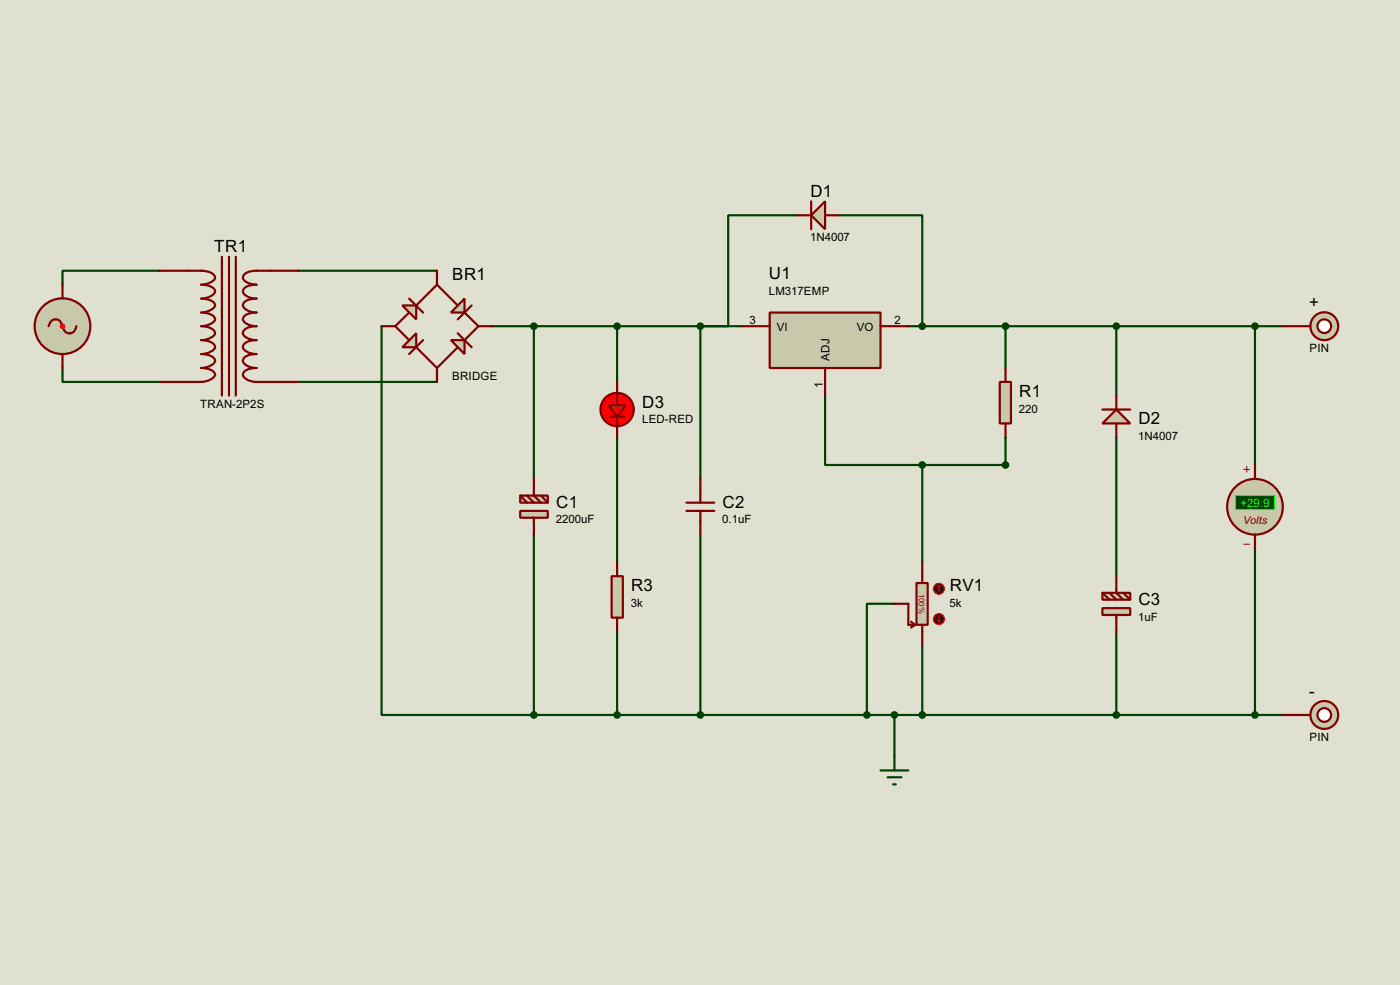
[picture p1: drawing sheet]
<svg xmlns="http://www.w3.org/2000/svg" width="256mm" height="180mm" viewBox="0 0 256 180" stroke-linecap="round" stroke-linejoin="round" font-family="sans-serif">
<path d="M0 0h256.5v180.3h-256.5z" fill="#e0e0d0"/>
<g fill="none" stroke="#004000" stroke-width=".4">
<path d="M146.1 39.4h-12.7v20.3h-5.1v28M153.7 39.4h15.3v20.3M29.3 49.6h-17.8v2.5M54.7 49.6h25.4M69.9 59.7v71.2h27.9M90.2 59.7h45.7M97.8 59.7v28M113.1 59.7v10.2M166.4 59.7h68.6M184.2 59.7v7.7M204.5 59.7v12.7M229.9 59.7v25.4"/>
<path d="M11.5 67.4v2.5h17.8M54.7 69.9h25.4M151.2 72.4v12.7h17.8M97.8 97.8v33.1M113.1 80.1v22.8M128.3 97.8v33.1M169 85.1v17.8M184.2 80.1v5h-15.2M204.5 80.1v25.4M113.1 115.6v15.3M163.9 110.5h-5.1v20.4M169 118.2v12.7"/>
<path d="M204.5 115.6v15.3M229.9 100.4v30.5M97.8 130.9h137.2M163.9 130.9v7.6"/>
</g>
<path d="M29.3 49.6h7.6a3.1 3.1 0 0 1 2.4 .9 .88 .88 0 0 1-.7 1.2l-1.1 .3-.6 .1a3.2 3.2 0 0 1 2.4 .9 .9 .9 0 0 1-.7 1.2l-1.1 .4-.6 .1a3.2 3.2 0 0 1 2.4 .8 .89 .89 0 0 1-.7 1.2l-1.1 .4-.6 .1a3.2 3.2 0 0 1 2.4 .9 .86 .86 0 0 1-.7 1.2l-1.1 .3-.6 .1a2.33 2.33 0 0 1 2.5 1.3 2.68 2.68 0 0 1-2.5 1.3 3.1 3.1 0 0 1 2.4 .9 .88 .88 0 0 1-.7 1.2l-1.1 .3-.6 .1a3.2 3.2 0 0 1 2.4 .9 .9 .9 0 0 1-.7 1.2l-1.1 .4-.6 .1a3.2 3.2 0 0 1 2.4 .8 .89 .89 0 0 1-.7 1.2l-1.1 .4-.6 .1h-7.6M40.7 47v25.4M42 47v25.4M43.2 47v25.4M54.7 49.6h-7.7a2.77 2.77 0 0 0-2.4 .9 .9 .9 0 0 0 .6 1.2l1.1 .3 .7 .1a2.84 2.84 0 0 0-2.4 .9 .93 .93 0 0 0 .6 1.2l1.1 .4 .7 .1a2.84 2.84 0 0 0-2.4 .8 .91 .91 0 0 0 .6 1.2l1.1 .4 .7 .1a2.84 2.84 0 0 0-2.4 .9 .88 .88 0 0 0 .6 1.2l1.1 .3 .7 .1a2.8 2.8 0 0 0-2.4 .9 .89 .89 0 0 0 .6 1.2l1.1 .4 .7 .1a2.77 2.77 0 0 0-2.4 .9 .9 .9 0 0 0 .6 1.2l1.1 .3 .7 .1a2.84 2.84 0 0 0-2.4 .9 .93 .93 0 0 0 .6 1.2l1.1 .4 .7 .1a2.84 2.84 0 0 0-2.4 .8 .91 .91 0 0 0 .6 1.2l1.1 .4 .7 .1h7.7" fill="none" stroke="#800000" stroke-width=".4"/>
<path d="M82.6 62.3h2.5v2.5z" fill="#c8c8aa" stroke="#800000" stroke-width=".4"/>
<path d="M75 54.7l2.5 2.5M75 57.2l-2.6 2.5 2.6 2.6M76.3 55.9l3.8-3.8 3.8 3.8M85.1 57.2l2.6 2.5-2.6 2.6M86.4 55.9l-2.5 2.6M76.3 63.6l3.8 3.8 3.8-3.8M77.5 62.3l-2.5 2.5M83.9 61l2.5 2.6" fill="none" stroke="#800000" stroke-width=".4"/>
<g fill="#c8c8aa" stroke="#800000" stroke-width=".4">
<path d="M85.1 54.7v2.5h-2.5z"/>
<path d="M73.7 55.9h2.6v2.6z"/>
<path d="M73.7 63.6l2.6-2.6v2.6z"/>
</g>
<path d="M69.9 59.7h2.5M80.1 49.6v2.5M87.7 59.7h2.5M80.1 67.4v2.5" fill="none" stroke="#800000" stroke-width=".4"/>
<path d="M183.2 69.9h2v7.6h-2z" fill="#c8c8aa" stroke="#800000" stroke-width=".4"/>
<path d="M184.2 67.4v2.5M184.2 77.5v2.6" fill="none" stroke="#800000" stroke-width=".4"/>
<path d="M148.6 39.4l2.6-2.5v5.1z" fill="#c8c8aa" stroke="#800000" stroke-width=".4"/>
<path d="M146.1 39.4h2.5M148.6 36.9v5.1M151.2 39.4h2.5" fill="none" stroke="#800000" stroke-width=".4"/>
<path d="M163.9 138.5v2.5M161.3 141h5.1M162.6 142.3h2.6M163.6 143.6h.5" fill="none" stroke="#004000" stroke-width=".4"/>
<circle cx="229.9" cy="92.8" r="5.1" fill="#c8c8aa" stroke="#800000" stroke-width=".4"/>
<path d="M227.9 85.9h1M227.9 99.6h1M228.4 85.4v1" fill="none" stroke="#800000" stroke-width=".18"/>
<path d="M226.4 90.7h7.1v2.6h-7.1z" fill="#004000" stroke="#0f0" stroke-width=".2"/>
<path d="M229.9 85.1v2.6M229.9 97.8v2.6" fill="none" stroke="#800000" stroke-width=".4"/>
<path d="M167.9 106.7h2.1v7.7h-2.1z" fill="#c8c8aa" stroke="#800000" stroke-width=".4"/>
<path d="M163.9 110.5h2.5v3.9h1.3M166.9 113.8l.8 .6M167.7 114.4l-.8 .5M169 102.9v3.8M169 114.4v3.8" fill="none" stroke="#800000" stroke-width=".4"/>
<circle cx="172" cy="113.3" r="1" fill="#400000" stroke="#f00" stroke-width=".2"/>
<path d="M171.8 113.6l.2 .2M172 112.8v1M172.3 113.6l-.3 .2" fill="none" stroke="#f00" stroke-width=".2"/>
<circle cx="172" cy="107.8" r="1" fill="#400000" stroke="#f00" stroke-width=".2"/>
<path d="M172 107.2l.3 .3M172 107.2l-.2 .3M172 107.2v1.1" fill="none" stroke="#f00" stroke-width=".2"/>
<g fill="#004000" stroke="#004000" stroke-width=".4">
<circle cx="158.8" cy="130.9" r=".5"/>
<circle cx="163.8" cy="130.9" r=".5"/>
</g>
<path d="M141 57.2h20.3v10.2h-20.3z" fill="#c8c8aa" stroke="#800000" stroke-width=".4"/>
<path d="M135.9 59.7h5.1M161.3 59.7h5.1M151.2 67.4v5" fill="none" stroke="#800000" stroke-width=".4"/>
<g fill="#c8c8aa" stroke="#800000" stroke-width=".4">
<path d="M95.3 93.5h5.1v1.3h-5.1z"/>
<path d="M95.3 90.7h5.1v1.3h-5.1z"/>
</g>
<path d="M95.3 90.7l1.3 1.3M96.6 90.7l1.2 1.3M97.8 87.7v3l1.3 1.3M97.8 94.8v3M99.1 90.7l1.3 1.3M125.8 93.5h5.1M125.8 92h5.1M128.3 87.7v4.3M128.3 93.5v4.3" fill="none" stroke="#800000" stroke-width=".4"/>
<g fill="#c8c8aa" stroke="#800000" stroke-width=".4">
<path d="M202 111.3h5.1v1.3h-5.1z"/>
<path d="M202 108.5h5.1v1.3h-5.1z"/>
</g>
<path d="M202 108.5l1.3 1.3M203.3 108.5l1.2 1.3M204.5 105.5v3l1.3 1.3M204.5 112.6v3M205.8 108.5l1.3 1.3" fill="none" stroke="#800000" stroke-width=".4"/>
<path d="M202 77.5l2.5-2.5 2.6 2.5z" fill="#c8c8aa" stroke="#800000" stroke-width=".4"/>
<path d="M202 75h5.1M204.5 72.4v2.6M204.5 77.5v2.6" fill="none" stroke="#800000" stroke-width=".4"/>
<circle cx="11.4" cy="59.7" r="5.1" fill="#c8c8aa" stroke="#800000" stroke-width=".4"/>
<g fill="#c8c8aa">
<circle cx="8.9" cy="59.7" r=".5"/>
<circle cx="9.4" cy="58.7" r=".5"/>
<circle cx="9.9" cy="58.5" r=".5"/>
<circle cx="10.4" cy="58.5" r=".5"/>
<circle cx="10.9" cy="58.7" r=".5"/>
<circle cx="11.9" cy="60.8" r=".5"/>
<circle cx="12.5" cy="61" r=".5"/>
<circle cx="13" cy="61" r=".5"/>
<circle cx="13.5" cy="60.8" r=".5"/>
<circle cx="14" cy="59.7" r=".5"/>
</g>
<path d="M8.9 59.7a1.28 1.28 0 0 1 1.3-1.3 1.28 1.28 0 0 1 1.3 1.3" fill="none" stroke="#800000" stroke-width=".4"/>
<g fill="#c8c8aa">
<circle cx="13.5" cy="60.8" r=".5"/>
<circle cx="13" cy="61" r=".5"/>
<circle cx="12.5" cy="61" r=".5"/>
</g>
<path d="M11.5 59.7a1.28 1.28 0 0 0 1.2 1.3 1.28 1.28 0 0 0 1.3-1.3" fill="none" stroke="#800000" stroke-width=".4"/>
<circle cx="11.4" cy="59.7" r=".5" fill="#f00"/>
<path d="M11.5 52.1v2.6M11.5 64.8v2.6" fill="none" stroke="#800000" stroke-width=".4"/>
<circle cx="242.6" cy="59.7" r="2.55" fill="#c8c8aa" stroke="#800000" stroke-width=".4"/>
<circle cx="242.6" cy="59.7" r="1.25" fill="#feffff" stroke="#800000" stroke-width=".4"/>
<path d="M235 59.7h5.1" fill="none" stroke="#800000" stroke-width=".4"/>
<circle cx="242.6" cy="130.9" r="2.55" fill="#c8c8aa" stroke="#800000" stroke-width=".4"/>
<circle cx="242.6" cy="130.9" r="1.25" fill="#feffff" stroke="#800000" stroke-width=".4"/>
<path d="M235 130.9h5.1" fill="none" stroke="#800000" stroke-width=".4"/>
<g fill="#004000" stroke="#004000" stroke-width=".4">
<circle cx="229.9" cy="59.7" r=".5"/>
<circle cx="229.9" cy="130.9" r=".5"/>
<circle cx="184.2" cy="85.1" r=".5"/>
<circle cx="128.3" cy="59.7" r=".5"/>
<circle cx="128.3" cy="130.9" r=".5"/>
</g>
<circle cx="113" cy="75" r="3.1" fill="#f00" stroke="#800000" stroke-width=".4"/>
<path d="M111.8 76.3h2.6M113.1 71.9v2.3M113.1 76.3v1.7" fill="none" stroke="#800000" stroke-width=".4"/>
<path d="M111.6 74.2h3l-1.5 2.1z" fill="#ff2b2b" stroke="#800000" stroke-width=".4"/>
<path d="M113.1 69.9v2.5M113.1 77.5v2.6" fill="none" stroke="#800000" stroke-width=".4"/>
<path d="M112.1 105.5h2v7.6h-2z" fill="#c8c8aa" stroke="#800000" stroke-width=".4"/>
<path d="M113.1 102.9v2.6M113.1 113.1v2.5" fill="none" stroke="#800000" stroke-width=".4"/>
<g fill="#004000" stroke="#004000" stroke-width=".4">
<circle cx="97.8" cy="130.9" r=".5"/>
<circle cx="97.8" cy="59.7" r=".5"/>
<circle cx="113" cy="59.7" r=".5"/>
<circle cx="113" cy="130.9" r=".5"/>
<circle cx="168.9" cy="85.1" r=".5"/>
<circle cx="168.9" cy="130.9" r=".5"/>
<circle cx="204.5" cy="130.9" r=".5"/>
<circle cx="204.5" cy="59.7" r=".5"/>
<circle cx="184.2" cy="59.7" r=".5"/>
<circle cx="168.9" cy="59.7" r=".5"/>
</g>
<g font-size="3.5">
<text x="148.5" y="36">D1</text>
<text x="39.3" y="46.2">TR1</text>
<text x="82.9" y="51.3">BR1</text>
<text x="140.9" y="51">U1</text>
<text x="239.9" y="56.4">+</text>
<text x="117.7" y="74.6">D3</text>
<text x="186.7" y="72.6">R1</text>
<text x="208.6" y="77.6">D2</text>
<text x="101.9" y="92.9">C1</text>
<text x="132.4" y="92.9">C2</text>
<text x="115.6" y="108.2">R3</text>
<text x="174" y="108.2">RV1</text>
<text x="208.6" y="110.7">C3</text>
<text x="239.9" y="127.5">-</text>
</g>
<g font-size="2.4">
<text x="148.4" y="44.1">1N4007</text>
<text x="140.8" y="53.9">LM317EMP</text>
<text x="137.3" y="59.3">3</text>
<text x="163.9" y="59.3">2</text>
<text x="142.3" y="60.5">VI</text>
<text x="156.9" y="60.5">VO</text>
<text x="239.9" y="64.5">PIN</text>
<text x="82.8" y="69.5">BRIDGE</text>
<text x="150.8" y="71.1" transform="rotate(-90 150.8 71.1)">1</text>
<text x="152" y="66" transform="rotate(-90 152 66)">ADJ</text>
<text x="36.7" y="74.6">TRAN-2P2S</text>
<text x="117.6" y="77.5">LED-RED</text>
<text x="186.7" y="75.5">220</text>
<text x="208.5" y="80.6">1N4007</text>
<text x="101.9" y="95.8">2200uF</text>
<text x="132.3" y="95.8">0.1uF</text>
<text x="115.6" y="111.1">3k</text>
<text x="174" y="111.1">5k</text>
<text x="208.5" y="113.6">1uF</text>
<text x="239.9" y="135.6">PIN</text>
</g>
<text font-size="2.4" fill="#0f0" x="227.3" y="92.8">+29.9</text>
<text font-size="2.3" fill="#800000" x="227.7" y="95.9">Volts</text>
<text font-size="1.7" fill="#c00000" x="168.4" y="108.7" transform="rotate(90 168.4 108.7)">100%</text>
</svg>
